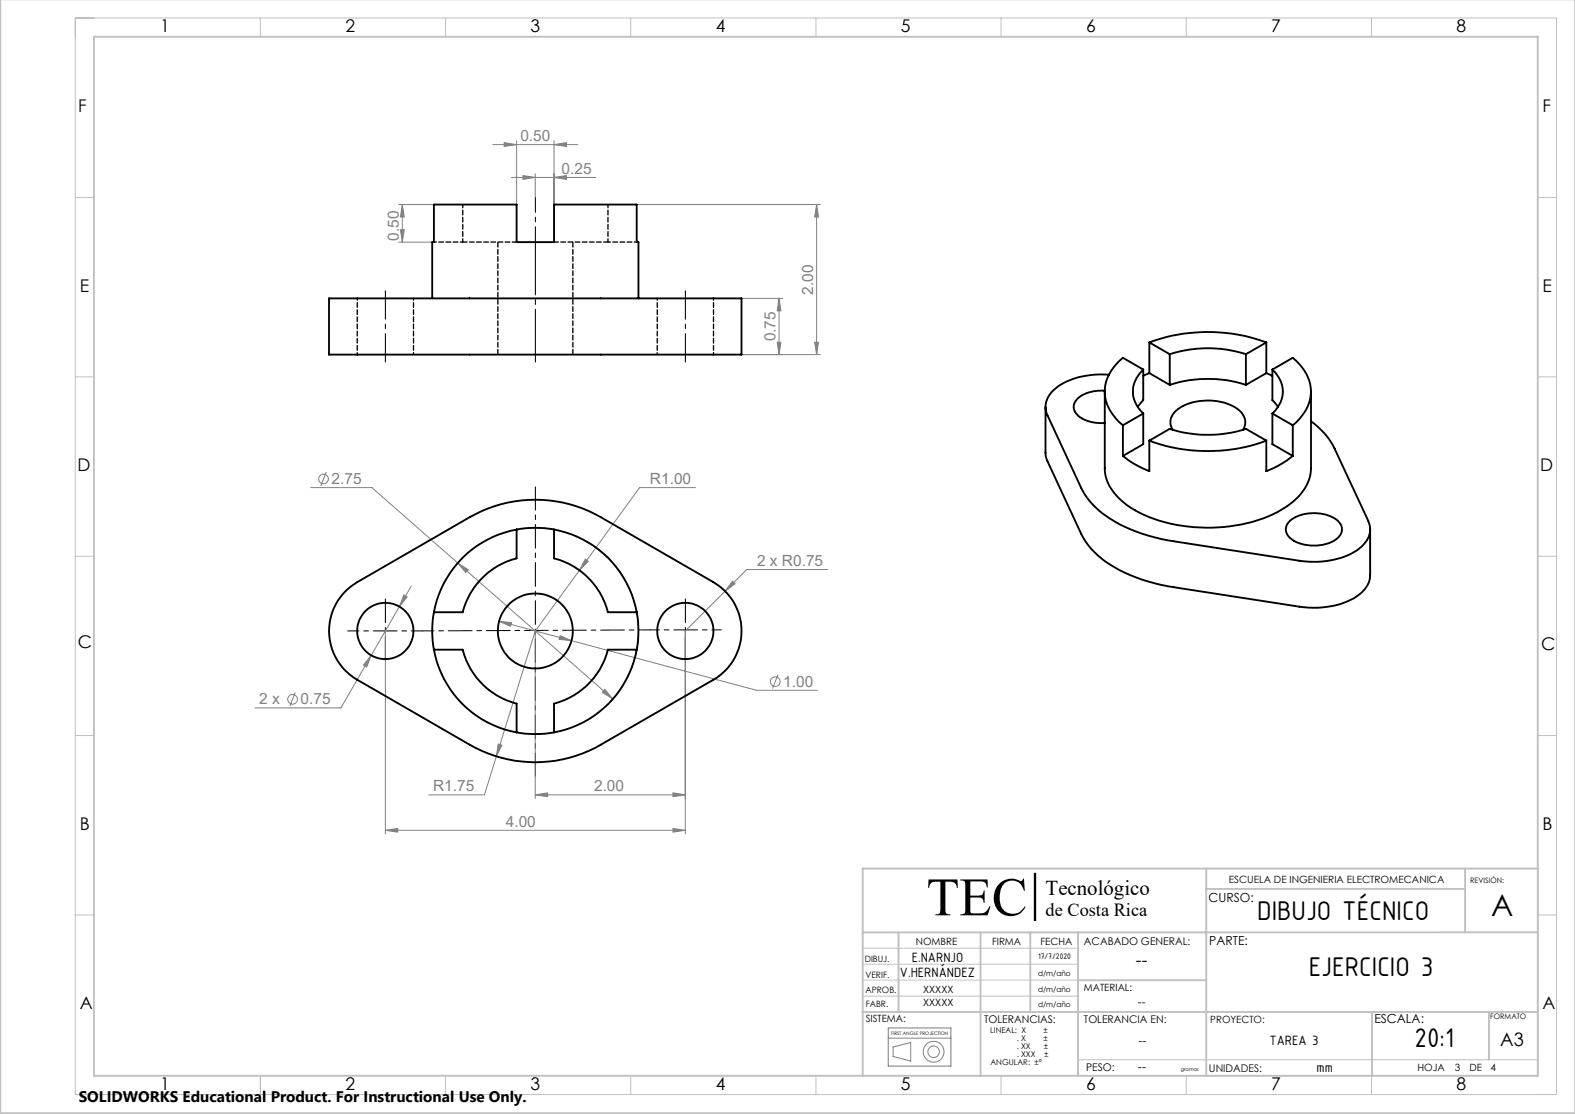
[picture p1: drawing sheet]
<svg xmlns="http://www.w3.org/2000/svg" width="420mm" height="297mm" viewBox="0 0 420 297" stroke-linecap="round" stroke-linejoin="round" font-family="sans-serif">
<path d="M275.8 232.8v12.6" fill="none" stroke="#000" stroke-width=".27"/>
<g fill="none" stroke="#808080" stroke-width=".27">
<path d="M131.4 38.6h22.7M134.4 38l3.4 .6-3.4 .4zM137.8 37.5v17M147.7 38.6l3.4-.6v1zM147.7 37.5v17M106.3 54.5h9.4M107.3 54.5v10.1M107.3 54.5l.5 3.4h-1zM136.4 47.3h22.5M139.5 46.8l3.2 .5-3.2 .5zM142.7 46.3v6.3M147.7 47.3l3.4-.5v1z"/>
<path d="M169.8 54.5h49M217.8 54.5v40M217.8 54.5l.5 3.4h-1.1zM106.3 64.6h9.4M106.8 61.2h1l-.5 3.4zM197.7 79.5h11M207.8 79.5l.4 3.4h-.9zM207.8 79.5v15M190.3 94.5h28.5M207.3 91.3h.9l-.4 3.2zM217.2 91.3h1.1l-.5 3.2zM82.9 130h16.3l64.2 56.4"/>
<path d="M87 125.9l-1.5 3.6M185.5 130h-14.9l-27.9 38.2M107.7 158.6l.9 .5-2.1 2.6zM109.7 156.2l-18.8 32.5h-22.9M122.1 150.1l2.8 1.8-.7 .7zM137.8 141.2a27.5 27.5 0 0 1 29.1 13.9 27.5 27.5 0 0 1-4.2 32M156.1 149.1l.8 .6-2.4 2.3zM195.3 154.9l.7 .7-2.6 2zM220.7 151.8h-21.6l-16.4 16.4v54.2M99 174.7l-1.2 3.1-.9-.5zM102.8 168.2v54.2M133.1 165.6l3.3 .4-.3 1z"/>
<path d="M133.1 165.6l19.3 5.2M142.7 168.2v44.7M142.7 168.2l-13.5 43.7h-14.9M149.4 169.5l3 1.3-3.3-.3zM152.4 170.8l49.4 13.2h16.2M207.5 179.9l-1.5 3.7M78.7 184.6l-1.4 3.7M132.9 198.4l.9 .2-1.4 3zM161.3 183.8l2.1 2.6-2.8-1.8zM142.7 211.9l3.3-.5v1zM142.7 211.9h40M179.5 211.4l3.2 .5-3.2 .5z"/>
<path d="M102.8 221.4l3.2-.5v1zM102.8 221.4h79.9M179.5 220.9l3.2 .5-3.2 .5zM275.8 232.8h.4v12.6h-.4zM236.9 276.8h16.7M236.9 274.1h16.7v10.1h-16.7zM238.2 279.1l4.7-1.1v4.9l-4.7-1.2z"/>
<circle cx="86.3" cy="127.7" r="1.29"/>
<circle cx="78" cy="186.4" r="1.29"/>
<circle cx="206.8" cy="181.7" r="1.28"/>
<circle cx="249" cy="280.4" r="1.53"/>
<circle cx="249" cy="280.4" r="2.78"/>
</g>
<g fill="none" stroke="#c0c0c0" stroke-width=".27">
<path d="M20.1 4.8h395v287h-395zM69.4 4.8v5M118.8 4.8v5M168.2 4.8v5M217.6 4.8v5M266.9 4.8v5M316.3 4.8v5M365.7 4.8v5M20.1 52.6h4.9M410.1 52.6h5M20.1 100.5h4.9M410.1 100.5h5"/>
<path d="M20.1 148.3h4.9M410.1 148.3h5M20.1 196.1h4.9M410.1 196.1h5M230 231.6h180.1v55.2h-180.1M20.1 243.9h4.9M230 257.1h57.5M230 252.8h57.5M410.1 243.9h5M230 261.3h57.5M230 265.6h57.5M69.4 286.8v5"/>
<path d="M118.8 286.8v5M168.2 286.8v5M217.6 286.8v5M266.9 286.8v5M287.5 282.5h122.6M316.3 286.8v5M365.7 286.8v5"/>
</g>
<g fill="none" stroke="#c0c0c0" stroke-width=".5">
<path d="M.1 -.1v296.9h419.9M25 9.8h385.1v277h-385.1zM321.6 237h69.1M321.7 231.6v55.2M390.7 231.6v17M410.1 231.6h-180.1v55.2M239.6 248.6v21.2M261.5 248.6v38.3M274.7 248.6v21.2M287.5 248.6v38.2M410.1 248.6h-180.1M230 269.8h180.1"/>
<path d="M287.5 261.3h34.2M365.9 269.8v17M397.1 269.8v12.7"/>
</g>
<path d="M276 232.8v12.6" fill="none" stroke="#000" stroke-width=".39"/>
<path d="M142.8 96.5v-32" fill="none" stroke="#000" stroke-width=".27" stroke-dasharray="15.2 1.3 1.3 1.3" stroke-dashoffset="1.1"/>
<path d="M102.8 77.5v19M182.8 77.5v19" fill="none" stroke="#000" stroke-width=".27" stroke-dasharray="15.2 1.3 1.3 1.3" stroke-dashoffset="7.6"/>
<path d="M142.8 52.5v12" fill="none" stroke="#000" stroke-width=".27" stroke-dasharray="15.2 1.3 1.3 1.3" stroke-dashoffset="11.1"/>
<path d="M102.8 158.8v18.3M182.8 158.8v18.3" fill="none" stroke="#000" stroke-width=".27" stroke-dasharray="6.3 1.3 1.3 1.3" stroke-dashoffset="-.9"/>
<path d="M173.3 167.9h19" fill="none" stroke="#000" stroke-width=".27" stroke-dasharray="6.3 1.3 1.3 1.3" stroke-dashoffset="3.8"/>
<path d="M112.7 168.2h-20M112.7 168.2l60.6-.3" fill="none" stroke="#000" stroke-width=".27" stroke-dasharray="6.3 1.3 1.3 1.3" stroke-dashoffset="3.3"/>
<path d="M142.8 129.8v77.1" fill="none" stroke="#000" stroke-width=".27" stroke-dasharray="6.3 1.3 1.3 1.3" stroke-dashoffset=".2"/>
<g fill="#808080">
<path d="M102.8 221.4l3.2-.5v1zM179.5 220.9l3.2 .5-3.2 .5zM142.7 211.9l3.3-.5v1zM179.5 211.4l3.2 .5-3.2 .5zM132.9 198.4l-.5 3.2 1.4-3zM107.7 158.6l-1.2 3.1 2.1-2.6zM99 174.7l-2.1 2.6 .9 .5zM156.1 149.1l-1.6 2.9 2.4-2.3zM133.1 165.6l3 1.4 .3-1zM149.4 169.5l-.3 1 3.3 .3zM195.3 154.9l-1.9 2.7 2.6-2zM161.3 183.8l-.7 .8 2.8 1.8zM122.1 150.1l2.1 2.5 .7-.7zM134.4 38l3.4 .6-3.4 .4zM147.7 38.6l3.4-.6v1zM139.5 46.8l3.2 .5-3.2 .5zM147.7 47.3l3.4-.5v1z"/>
<path d="M106.8 61.2h1l-.5 3.4zM107.3 54.5l.5 3.4h-1zM207.3 91.3h.9l-.4 3.2zM207.8 79.5l.4 3.4h-.9z"/>
<path d="M217.8 54.5l.5 3.4h-1.1zM217.2 91.3h1.1l-.5 3.2z"/>
</g>
<g fill="none" stroke="#000" stroke-width=".5">
<path d="M87.7 79.5h110v15h-110zM115.3 79.5v-14.9h.4v-10.1h22.1v10.1h9.9v-10.1h22.1v10.1h.5v14.9M295.7 99.9a20.4 20.4 0 0 0-14.7 4.1 5.6 5.6 0 0 0-1.7 6.7l9 19.3a23.2 23.2 0 0 0 11.8 10.5 49 49 0 0 0 12.9 3.8l33.5 5.2a22 22 0 0 0 16-3.3 5.9 5.9 0 0 0 2.4-7.3l-9-19.3a19.3 19.3 0 0 0-6.3-7.3M304.9 98.5l-5.5-3.1a11.1 11.1 0 0 0-4.4 11.8l1.4 2.8 1.3 1.8 1.7 1.6M304.9 98.5v8.2l-1.5 1.8M304.9 98.5a7.6 7.6 0 0 0 0 11.7M306.5 91.3a45 45 0 0 1 31.2 0M306.5 99.5l-1.6 .7M306.5 91.3v8.2M306.5 99.5l5.4 3.1M306.5 91.3l5.4 3.1M311.9 94.4a33.2 33.2 0 0 1 20.3 0"/>
<path d="M311.9 94.4v8.2M332.2 94.4v8.2M337.7 99.5l1.6 .7M337.7 91.3v8.2M337.7 99.5l-5.5 3.1M337.7 91.3l-5.5 3.1M339.3 98.5l5.4-3.1a11.1 11.1 0 0 1 4.4 11.8 13.5 13.5 0 0 1-4.4 6.2M339.3 98.5v8.2l1.5 1.8M339.3 98.5a7.5 7.5 0 0 1 0 11.7M278.8 108.5v12.4l.2 1.4 9.3 20a23.2 23.2 0 0 0 11.8 10.4 49 49 0 0 0 12.9 3.9l33.5 5.1a22.7 22.7 0 0 0 15.3-2.7 7.2 7.2 0 0 0 3.6-5.6v-12.3M294.6 104.2a8.7 8.7 0 0 0-7.9 2.9 3.2 3.2 0 0 0 1.8 4.4 11.1 11.1 0 0 0 6.1 1.3M294.6 104.4v20.4a11.6 11.6 0 0 0 4.9 9.1 35.8 35.8 0 0 0 22 6.8 37.2 37.2 0 0 0 22.4-6.3 12.2 12.2 0 0 0 5.7-9.6v-20.4"/>
<path d="M299.4 113.4v8.2M304.9 110.2v8.2l-5.5 3.2M304.9 110.2l-5.5 3.2M306.5 117.5v8.1a25.5 25.5 0 0 1-7.1-4M306.5 117.5a45 45 0 0 0 31.2 0M306.5 117.5l5.4-3.2a33.2 33.2 0 0 0 20.3 0l5.5 3.2M311.9 102.6a33.2 33.2 0 0 1 20.3 0M312.7 114.6a3.9 3.9 0 0 1 1.5-5.6 14.7 14.7 0 0 1 16.5 .6 3.7 3.7 0 0 1 .7 5M337.7 117.5v8.1a25.5 25.5 0 0 0 7-4M339.3 110.2v8.2l5.4 3.2M339.3 110.2l5.4 3.2M344.7 113.4v8.2"/>
<path d="M344 138.8a11 11 0 0 1 12.7 0 3 3 0 0 1-.5 5 11.2 11.2 0 0 1-12.2-.4 2.88 2.88 0 0 1 0-4.6zM92.4 157.4l2.8-2.2 30-17.3a35.2 35.2 0 0 1 35 0l30.1 17.3a15 15 0 0 1 0 26l-30.1 17.3a35 35 0 0 1-35 0l-30-17.3a15 15 0 0 1-2.8-23.8zM137.8 141.2a27.4 27.4 0 0 0-22.1 22M137.8 141.2v7.7a20 20 0 0 0-14.4 14.3h-7.7M137.8 141.2a27.4 27.4 0 0 1 9.9 0M147.7 141.2a27.4 27.4 0 0 1 22.1 22M147.7 141.2v7.7a19.9 19.9 0 0 1 14.4 14.3h7.7M115.7 173.2a27.4 27.4 0 0 0 22.1 22.1M115.7 173.2h7.7a20.2 20.2 0 0 0 14.4 14.4v7.7M115.7 163.2a27.4 27.4 0 0 0 0 10M169.8 173.2a27.4 27.4 0 0 1-22.1 22.1M169.8 173.2h-7.7a20 20 0 0 1-14.4 14.4v7.7"/>
<path d="M169.8 163.2a27.4 27.4 0 0 1 0 10M137.8 195.3a27.4 27.4 0 0 0 9.9 0"/>
<circle cx="102.8" cy="168.2" r="7.5"/>
<circle cx="142.7" cy="168.2" r="10"/>
<circle cx="182.8" cy="168.2" r="7.5"/>
</g>
<path d="M123.4 64.5h14.4M147.8 64.5h14.3" fill="none" stroke="#000" stroke-width=".35" stroke-dasharray="1.3 .6" stroke-dashoffset=".1"/>
<path d="M123.4 64.5v-10M162.1 64.5v-10" fill="none" stroke="#000" stroke-width=".35" stroke-dasharray="1.3 .6" stroke-dashoffset=".4"/>
<path d="M115.7 64.5h7.7M162.1 64.5h7.7" fill="none" stroke="#000" stroke-width=".35" stroke-dasharray="1.3 .6" stroke-dashoffset=".6"/>
<path d="M132.8 64.5v30M152.8 94.5v-30" fill="none" stroke="#000" stroke-width=".35" stroke-dasharray="1.3 .6" stroke-dashoffset="-.1"/>
<path d="M95.3 79.5v15M175.3 79.5v15M110.3 94.5v-15M190.3 94.5v-15" fill="none" stroke="#000" stroke-width=".35" stroke-dasharray="1.3 .6" stroke-dashoffset=".8"/>
<text font-size="14.4" x="247.1" y="244">TEC</text>
<text font-size="8" x="397.7" y="244.1">A</text>
<g font-size="7.8">
<text x="335.2" y="245.3">DIBUJO TÉCNICO</text>
<text x="349" y="260.3">EJERCICIO 3</text>
<text x="377.2" y="279.3">20:1</text>
</g>
<text font-size="5.6" x="278.8" y="238.7">Tecnológico</text>
<g font-size="4.9">
<text x="278.8" y="244.2">de Costa Rica</text>
<text x="400" y="279">A3</text>
</g>
<g font-size="4.7">
<text x="42.7" y="8.6">1</text>
<text x="92.1" y="8.6">2</text>
<text x="141.5" y="8.6">3</text>
<text x="190.9" y="8.6">4</text>
<text x="240.2" y="8.6">5</text>
<text x="289.6" y="8.6">6</text>
<text x="339" y="8.6">7</text>
<text x="388.4" y="8.6">8</text>
<text x="20.8" y="29.9">F</text>
<text x="411.3" y="29.9">F</text>
<text x="21.3" y="77.8">E</text>
<text x="411.3" y="77.8">E</text>
<text x="20.7" y="125.5">D</text>
<text x="410.7" y="125.6">D</text>
<text x="20.8" y="172.9">C</text>
<text x="410.9" y="173.4">C</text>
<text x="21.3" y="221.2">B</text>
<text x="411.3" y="221.2">B</text>
<text x="302.9" y="257.7">--</text>
<text x="21.3" y="269.1">A</text>
<text x="411.3" y="269.1">A</text>
<text x="42.7" y="290.6">1</text>
<text x="92.1" y="290.6">2</text>
<text x="141.5" y="290.6">3</text>
<text x="190.9" y="290.6">4</text>
<text x="240.2" y="290.6">5</text>
<text x="289.6" y="290.6">6</text>
<text x="339" y="290.6">7</text>
<text x="388.4" y="290.6">8</text>
</g>
<g font-size="4.1" fill="#808080">
<text x="138.8" y="37.6">0.50</text>
<text x="149.7" y="46.4">0.25</text>
<text x="106.4" y="64.1" transform="rotate(-90 106.4 64.1)">0.50</text>
<text x="216.8" y="78.5" transform="rotate(-90 216.8 78.5)">2.00</text>
<text x="206.8" y="91" transform="rotate(-90 206.8 91)">0.75</text>
<text x="88.4" y="129.1">2.75</text>
<text x="173.3" y="129.1">R1.00</text>
<text x="201.9" y="150.9">2 x R0.75</text>
<text x="208.9" y="183.1">1.00</text>
<text x="69.1" y="187.8">2 x</text>
<text x="80.2" y="187.8">0.75</text>
<text x="115.5" y="211">R1.75</text>
<text x="158.4" y="211">2.00</text>
<text x="134.9" y="220.4">4.00</text>
</g>
<text font-size="4.1" x="21" y="293.7">SOLIDWORKS Educational Product. For Instructional Use Only.</text>
<g font-size="3.9">
<text x="243.1" y="256.4">E.NARNJO</text>
<text x="240" y="260.5">V.HERNÁNDEZ</text>
<text x="338.5" y="278.5">TAREA 3</text>
<text x="351.1" y="285.7">mm</text>
</g>
<g font-size="3.3">
<text x="322.3" y="240.4">CURSO:</text>
<text x="322.5" y="252">PARTE:</text>
<text x="366.5" y="272.7">ESCALA:</text>
<text x="303.6" y="278.7">--</text>
<text x="303.5" y="285.6">--</text>
</g>
<text font-size="3.2" x="303.4" y="268.3">--</text>
<g font-size="2.8">
<text x="289.1" y="252">ACABADO GENERAL:</text>
<text x="262.4" y="272.6">TOLERANCIAS:</text>
<text x="289.1" y="272.8">TOLERANCIA EN:</text>
<text x="289.6" y="285.6">PESO:</text>
<text x="322.4" y="285.9">UNIDADES:</text>
</g>
<g font-size="2.7">
<text x="327.7" y="235.5">ESCUELA DE INGENIERIA ELECTROMECANICA</text>
<text x="244.2" y="252">NOMBRE</text>
<text x="264.6" y="252">FIRMA</text>
<text x="277.5" y="252">FECHA</text>
<text x="246.2" y="268.3">XXXXX</text>
<text x="246.2" y="264.9">XXXXX</text>
<text x="289.1" y="264.1">MATERIAL:</text>
<text x="230.8" y="272.6">SISTEMA:</text>
<text x="322.7" y="272.7">PROYECTO:</text>
<text x="378" y="285.6">HOJA</text>
<text x="387.9" y="285.6">3</text>
<text x="391.8" y="285.6">DE</text>
<text x="397.4" y="285.6">4</text>
</g>
<g font-size="2.3">
<text x="230.6" y="256.5">DIBUJ.</text>
<text x="276.8" y="255.7">17/7/2020</text>
<text x="230.8" y="260.7">VERIF.</text>
<text x="230.8" y="264.8">APROB.</text>
<text x="230.8" y="268.6">FABR.</text>
</g>
<g font-size="2.1">
<text x="264.1" y="275.3">LINEAL: X</text>
<text x="278.3" y="275.3">±</text>
<text x="271.1" y="281.7">. XXX</text>
<text x="271.2" y="279.6">. XX</text>
<text x="271.2" y="277.5">. X</text>
<text x="278.3" y="277.5">±</text>
<text x="278.4" y="279.6">±</text>
<text x="278.5" y="281.7">±</text>
<text x="264.1" y="283.8">ANGULAR: ±°</text>
</g>
<g font-size="2">
<text x="392.1" y="235.4">REVISIÓN:</text>
<text x="276.8" y="260.2">d/m/año</text>
<text x="276.8" y="264.5">d/m/año</text>
<text x="276.8" y="268.6">d/m/año</text>
<text x="397.4" y="271.8">FORMATO</text>
</g>
<g font-size="1.3">
<text x="237.6" y="276">FIRST ANGLE PROJECTION</text>
<text x="314.9" y="285.6">gramos</text>
</g>
</svg>
